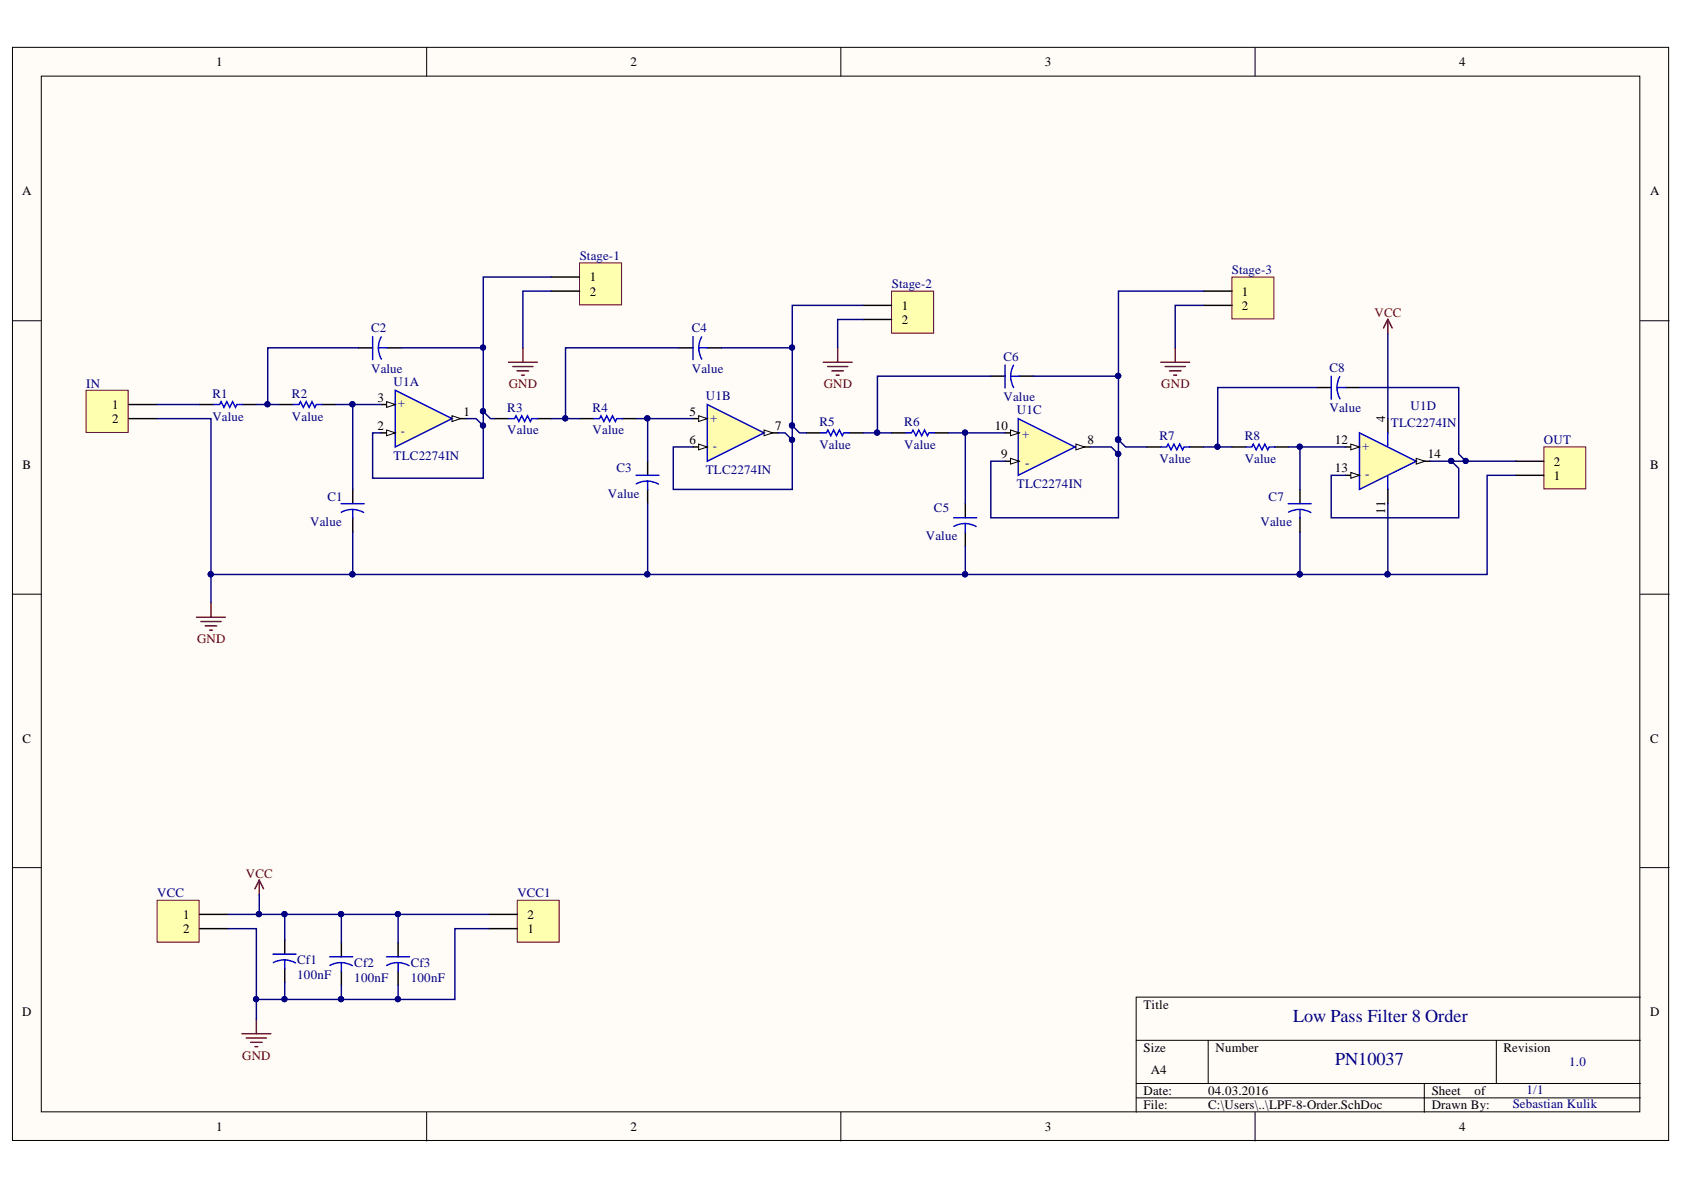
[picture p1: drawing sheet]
# Altium project LPF-8-Order.PrjPcb
1 sheet, 27 parts. Net scope: global (net labels, ports and power ports of the same name join across sheets).
Board file: LPF-8-Order.PcbDoc

## Sheet LPF-8-Order.SchDoc
size A4

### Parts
C1  Capacitor-Dummy-THT  [Dummy-10mm]  (value not drawn)
C2  Capacitor-Dummy-THT  [Dummy-10mm]  (value not drawn)
C3  Capacitor-Dummy-THT  [Dummy-10mm]  (value not drawn)
C4  Capacitor-Dummy-THT  [Dummy-10mm]  (value not drawn)
C5  Capacitor-Dummy-THT  [Dummy-10mm]  (value not drawn)
C6  Capacitor-Dummy-THT  [Dummy-10mm]  (value not drawn)
C7  Capacitor-Dummy-THT  [Dummy-10mm]  (value not drawn)
C8  Capacitor-Dummy-THT  [Dummy-10mm]  (value not drawn)
Cf1  value 100nF  [Dummy-10mm]  (hidden comment: Capacitor-Dummy-THT)
Cf2  value 100nF  [Dummy-10mm]  (hidden comment: Capacitor-Dummy-THT)
Cf3  value 100nF  [Dummy-10mm]  (hidden comment: Capacitor-Dummy-THT)
IN  PHOENIX_1715721  [Phoenix-2-5_08]  (value not drawn)
OUT  PHOENIX_1715721  [Phoenix-2-5_08]  (value not drawn)
R1  Resistor-Dummy-THT  [Dummy-10mm]  (value not drawn)
R2  Resistor-Dummy-THT  [Dummy-10mm]  (value not drawn)
R3  Resistor-Dummy-THT  [Dummy-10mm]  (value not drawn)
R4  Resistor-Dummy-THT  [Dummy-10mm]  (value not drawn)
R5  Resistor-Dummy-THT  [Dummy-10mm]  (value not drawn)
R6  Resistor-Dummy-THT  [Dummy-10mm]  (value not drawn)
R7  Resistor-Dummy-THT  [Dummy-10mm]  (value not drawn)
R8  Resistor-Dummy-THT  [Dummy-10mm]  (value not drawn)
Stage-1  Plug_2_90_2.54  [HDR1X2]  (value not drawn)
Stage-2  Plug_2_90_2.54  [HDR1X2]  (value not drawn)
Stage-3  Plug_2_90_2.54  [HDR1X2]  (value not drawn)
U1  TLC2274IN  [DIP-14]  (parts A,B,C,D of 4)
VCC  PHOENIX_1715721  [Phoenix-2-5_08]  (value not drawn)
VCC1  PHOENIX_1715721  [Phoenix-2-5_08]  (value not drawn)

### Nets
GND: C1.2 C3.2 C5.2 C7.2 Cf1.2 Cf2.2 Cf3.2 IN.2 OUT.1 Stage-1.2 Stage-2.2 Stage-3.2 U1.11(V-) VCC.2 VCC1.1
VCC: Cf1.1 Cf2.1 Cf3.1 U1.4(V+) VCC.1 VCC1.2
NetC1_1: C1.1 R2.2 U1.3(IN-)
NetC2_1: C2.1 R1.2 R2.1
NetC2_2: C2.2 R3.1 Stage-1.1 U1.1(OUT) U1.2(IN+)
NetC3_1: C3.1 R4.2 U1.5(IN-)
NetC4_1: C4.1 R3.2 R4.1
NetC4_2: C4.2 R5.1 Stage-2.1 U1.6(IN+) U1.7(OUT)
NetC5_1: C5.1 R6.2 U1.10(IN-)
NetC6_1: C6.1 R5.2 R6.1
NetC6_2: C6.2 R7.1 Stage-3.1 U1.8(OUT) U1.9(IN+)
NetC7_1: C7.1 R8.2 U1.12(IN-)
NetC8_1: C8.1 R7.2 R8.1
NetC8_2: C8.2 OUT.2 U1.13(IN+) U1.14(OUT)
NetIN_1: IN.1 R1.1

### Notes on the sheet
- Low Pass Filter 8 Order
- PN10037
- 1/1
- 1.0
- Sebastian Kulik
